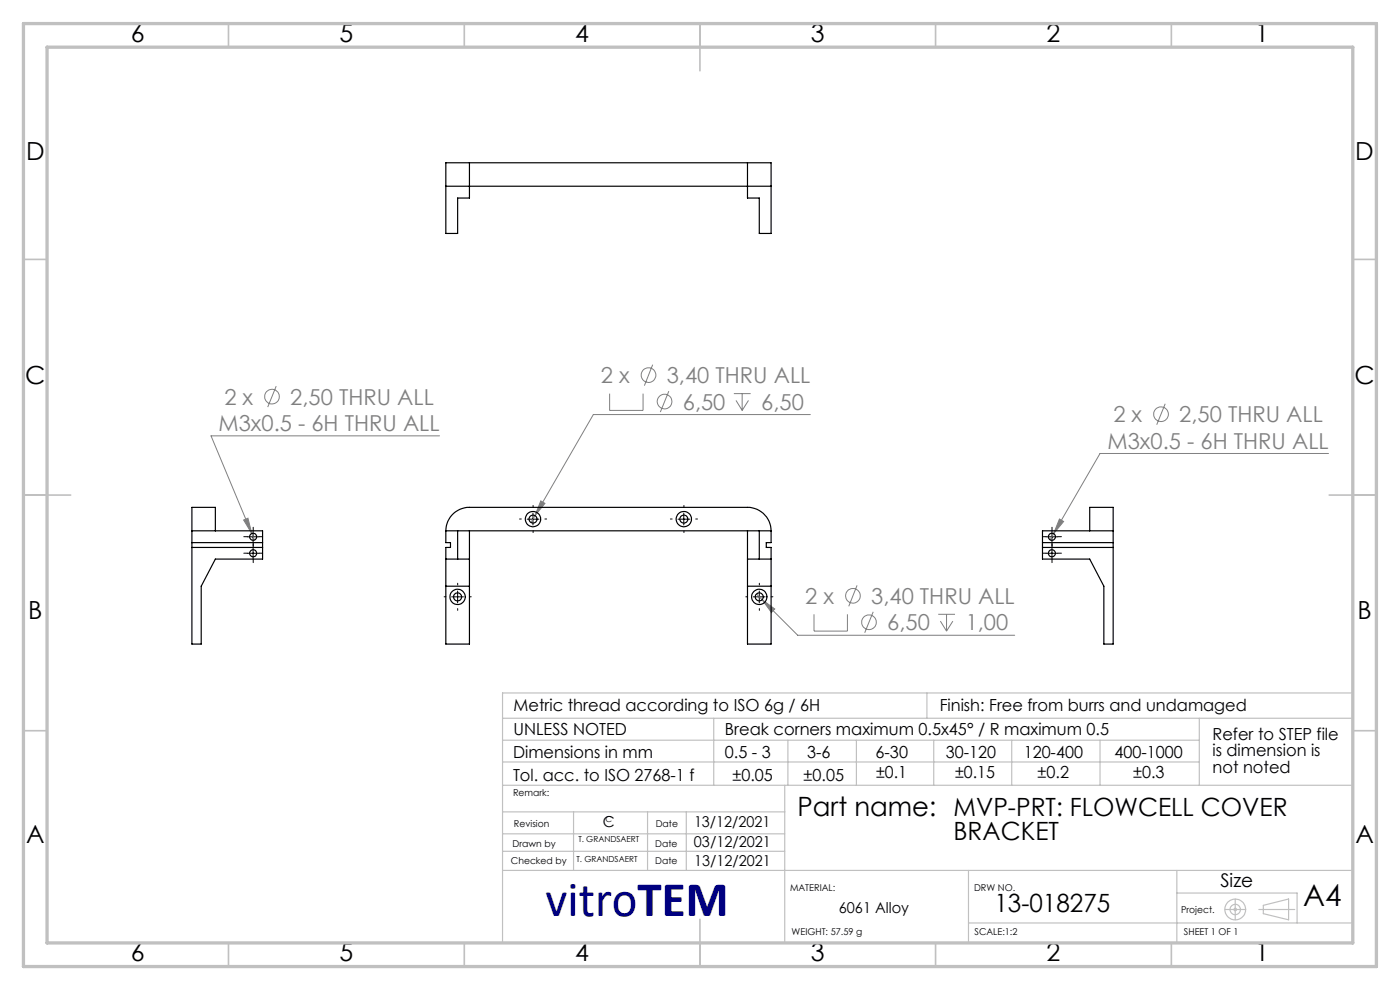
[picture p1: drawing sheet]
<svg xmlns="http://www.w3.org/2000/svg" width="297mm" height="210mm" viewBox="0 0 297 210" stroke-linecap="round" stroke-linejoin="round" font-family="sans-serif">
<g fill="none" stroke="#808080" stroke-width=".21">
<path d="M138.5 77.4l-1.8 4.4M58.6 81.9l-1.8 4.5M93.2 92.5h-48.4l8.6 20.7M129.3 83.5v3.6h7.1v-3.6M141.9 83l-1.8 4.4M155.7 83.5h3.5M156.1 84.9l1.3 2.2M157.4 83.5v3.6M158.8 84.9l-1.4 2.2M171.9 87.9h-46l-12.4 21.5M247.2 85.6l-1.8 4.5M281.8 96.2h-48.4l-9.9 17"/>
<path d="M51.7 110.3l.9-.4 .8 3.3zM53.4 113.2l.6 1.3M113.5 109.4l-.9 1.4M114.7 106.2l.9 .6-2.1 2.6zM223.5 113.2l-.7 1.3M224.8 110.1l.8 .5-2.1 2.6zM160.5 126l8.7 8.8h46.1M161.7 127.2l2.7 2-.7 .7zM172.7 130.3v3.6h7.1v-3.6M181.8 124.2l-1.7 4.4M185.2 129.8l-1.8 4.4M199 130.3h3.6"/>
<path d="M199.5 131.8l1.3 2.1M200.8 130.3v3.6M202.1 131.8l-1.3 2.1"/>
<circle cx="137.6" cy="79.6" r="1.55"/>
<circle cx="57.7" cy="84.1" r="1.56"/>
<circle cx="141" cy="85.2" r="1.55"/>
<circle cx="246.3" cy="87.9" r="1.55"/>
<circle cx="180.9" cy="126.4" r="1.55"/>
<circle cx="184.4" cy="132" r="1.55"/>
</g>
<g fill="none" stroke="#c0c0c0" stroke-width=".25">
<path d="M106.6 152.4h180.1M106.7 157h147.7M151.4 152.4v14.2M167.1 157v9.6M181.7 157v9.6M196.6 147v5.4M198.1 157v9.6M214.6 157v9.6M233.4 157v9.6M254.4 152.4v14.2M286.7 147h-180.1v52.7M106.6 166.6h180.1"/>
<path d="M106.6 161.6h147.8M106.6 176.9h59.9M106.6 172.2h59.9M121.7 172.2v12.4M137.4 172.2v12.4M145.6 172.2v12.3M166.5 166.6v33.2M106.6 180.6h59.9M106.6 184.6h180.1M205.5 195.8h81.2M205.5 184.6v15.2M249.7 184.6v15.2"/>
<path d="M249.7 189.4h25.5v6.4M259.9 192.9h4.4M262 190.7v4.4M267.1 192.9h7.6M268 192l5.4-1.3v4.4l-5.4-1.3z"/>
<circle cx="262" cy="192.9" r=".27"/>
<circle cx="262" cy="192.9" r="2.21"/>
<circle cx="262" cy="192.9" r="1.11"/>
</g>
<g fill="none" stroke="#000" stroke-width=".21" stroke-dasharray="15.2 1.3 1.3 1.3">
<path d="M52.5 113.8h-.8M52.5 117.3h-.8M53.7 112.6v-.8M53.7 115.1v.7M53.7 116.1v-.8M53.7 118.6v.7M55 113.8h.7M55 117.3h.7M110.6 110.1h-.4M113.1 107.6v-.4M113.1 112.6v.4M115.6 110.1h.4"/>
<path d="M142.6 110.1h-.4M145.1 107.6v-.4M145.1 112.6v.4M147.6 110.1h.4M221.9 113.8h-.7M221.9 117.3h-.7M223.2 112.6v-.8M223.2 115.1v.7M223.2 116.1v-.8M223.2 118.6v.7M224.4 113.8h.8M224.4 117.3h.8"/>
<path d="M94.6 126.6h-.4M97.1 124.1v-.4M97.1 129.1v.4M99.6 126.6h.4M158.6 126.6h-.4M161.1 124.1v-.4M161.1 129.1v.4M163.6 126.6h.4"/>
</g>
<g fill="none" stroke="#000" stroke-width=".21">
<path d="M52.5 113.9h2.5M52.5 117.4h2.5M53.7 112.6v2.5M53.7 116.1v2.5M111.8 110.1h2.5M113.1 108.9v2.5M143.8 110.1h2.5M145.1 108.9v2.5M221.9 113.9h2.5M221.9 117.4h2.5M223.2 112.6v2.5M223.2 116.1v2.5"/>
<path d="M95.8 126.6h2.5M97.1 125.4v2.5M159.8 126.6h2.5M161.1 125.4v2.5"/>
</g>
<g fill="none" stroke="#c0c0c0" stroke-width=".35">
<path d="M48.5 5v5M98.5 5v5M148.5 5v10M198.5 5v5M248.5 5v5M5 55h5M287 55h5M5 105h10M282 105h10M5 155h5M287 155h5M148.5 195v10"/>
<path d="M48.5 200v5M98.5 200v5M198.5 200v5M248.5 200v5"/>
</g>
<path d="M5 5h287v200h-287zM10 10h277v190h-277z" fill="none" stroke="#c0c0c0" stroke-width=".7"/>
<path d="M114.7 106.2l-1.2 3.2 2.1-2.6zM161.7 127.2l2 2.7 .7-.7zM224.8 110.1l-1.3 3.1 2.1-2.6zM51.7 110.3l1.7 2.9-.8-3.3z" fill="#808080"/>
<g fill="none" stroke="#000" stroke-width=".25">
<path d="M94.6 39.5h69M94.6 34.5h5v7.5h-2.5v7.5h-2.5zM99.6 34.5h59M158.6 34.5h5v15h-2.5v-7.5h-2.5zM40.7 112.6v-5h5v5M40.7 112.6h15v6h-10l-3 5.7v12.3h-2zM40.7 116.1h15M40.7 115.1h15M94.6 112.6a5 5 0 0 1 5-5h59a5 5 0 0 1 5 5M94.6 112.6v2.5h1v1h-1v20.5h5v-24M94.6 112.6h69M94.6 118.6h5"/>
<path d="M97.1 112.6v6M158.6 112.6v24h5v-20.5h-1v-1h1v-2.5M158.6 118.6h5M161.1 112.6v6M221.2 112.6h14.9v24h-1.9v-12.3l-3-5.7h-10zM221.2 116.1h14.9M221.2 115.1h14.9M231.2 112.6v-5h4.9v5M94.6 124.3h5M158.6 124.3h5"/>
<circle cx="53.7" cy="113.9" r=".74"/>
<circle cx="53.7" cy="117.4" r=".74"/>
<circle cx="113.1" cy="110.1" r="1.62"/>
<circle cx="113.1" cy="110.1" r=".84"/>
<circle cx="145.1" cy="110.1" r="1.62"/>
<circle cx="145.1" cy="110.1" r=".84"/>
<circle cx="223.2" cy="117.4" r=".74"/>
<circle cx="223.2" cy="113.9" r=".74"/>
<circle cx="97.1" cy="126.6" r=".86"/>
<circle cx="97.1" cy="126.6" r="1.63"/>
<circle cx="161.1" cy="126.6" r=".85"/>
<circle cx="161.1" cy="126.6" r="1.62"/>
</g>
<text font-size="10.6" fill="#000080" x="115.8" y="194.4">vitroTEM</text>
<text font-size="6.3" x="276.5" y="192.2">A4</text>
<text font-size="5.6" x="169.2" y="173.1">Part name: MVP-PRT: FLOWCELL COVER</text>
<g font-size="5.3">
<text x="27.8" y="8.9">6</text>
<text x="72" y="8.9">5</text>
<text x="122" y="8.9">4</text>
<text x="172" y="8.9">3</text>
<text x="222" y="8.9">2</text>
<text x="266.3" y="8.9">1</text>
<text x="5.5" y="33.9">D</text>
<text x="287.5" y="33.9">D</text>
<text x="5.3" y="81.4">C</text>
<text x="287.3" y="81.4">C</text>
<text x="6" y="131.4">B</text>
<text x="288" y="131.4">B</text>
<text x="5.5" y="178.9">A</text>
<text x="202.3" y="178.2">BRACKET</text>
<text x="287.5" y="178.9">A</text>
<text x="211" y="193.5">13-018275</text>
<text x="27.8" y="203.9">6</text>
<text x="72" y="203.9">5</text>
<text x="122" y="203.9">4</text>
<text x="172" y="203.9">3</text>
<text x="222" y="203.9">2</text>
<text x="266.3" y="203.9">1</text>
</g>
<g font-size="4.7" fill="#808080">
<text x="127.5" y="81.3">2 x</text>
<text x="141.5" y="81.3">3,40 THRU ALL</text>
<text x="47.6" y="85.8">2 x</text>
<text x="61.6" y="85.8">2,50 THRU ALL</text>
<text x="144.9" y="86.9">6,50</text>
<text x="161.5" y="86.9">6,50</text>
<text x="236.2" y="89.6">2 x</text>
<text x="250.2" y="89.6">2,50 THRU ALL</text>
<text x="46.4" y="91.4">M3x0.5 - 6H THRU ALL</text>
<text x="235" y="95.2">M3x0.5 - 6H THRU ALL</text>
<text x="170.8" y="128.1">2 x</text>
<text x="184.8" y="128.1">3,40 THRU ALL</text>
<text x="188.2" y="133.7">6,50</text>
<text x="204.9" y="133.7">1,00</text>
</g>
<text font-size="4" x="258.9" y="188.1">Size</text>
<g font-size="3.5">
<text x="108.9" y="156">UNLESS NOTED</text>
<text x="108.9" y="150.8">Metric thread according to ISO 6g / 6H</text>
<text x="153.8" y="156">Break corners maximum 0.5x45° / R maximum 0.5</text>
<text x="199.3" y="150.8">Finish: Free from burrs and undamaged</text>
<text x="108.8" y="160.7">Dimensions in mm</text>
<text x="153.8" y="160.7">0.5 - 3</text>
<text x="171.2" y="160.7">3-6</text>
<text x="185.7" y="160.7">6-30</text>
<text x="200.6" y="160.7">30-120</text>
<text x="217.2" y="160.7">120-400</text>
<text x="236.5" y="160.7">400-1000</text>
<text x="257.2" y="156.9">Refer to STEP file</text>
<text x="257.2" y="160.4">is dimension is</text>
<text x="108.8" y="165.6">Tol. acc. to ISO 2768-1 f</text>
<text x="155.4" y="165.6">±0.05</text>
<text x="170.5" y="165.6">±0.05</text>
<text x="185.9" y="165">±0.1</text>
<text x="202.6" y="165">±0.15</text>
<text x="220.1" y="165">±0.2</text>
<text x="240.4" y="165">±0.3</text>
<text x="257.2" y="163.9">not noted</text>
</g>
<g font-size="3.2">
<text x="127.9" y="175.5">C</text>
<text x="147.2" y="179.7">03/12/2021</text>
<text x="147.2" y="175.5">13/12/2021</text>
<text x="147.3" y="183.7">13/12/2021</text>
<text x="178" y="193.6">6061 Alloy</text>
</g>
<g font-size="2">
<text x="108.8" y="168.9">Remark:</text>
<text x="108.7" y="179.6">Drawn by</text>
<text x="109" y="175.5">Revision</text>
<text x="139" y="179.6">Date</text>
<text x="139.1" y="175.5">Date</text>
<text x="108.4" y="183.2">Checked by</text>
<text x="139" y="183.2">Date</text>
<text x="167.6" y="189">MATERIAL:</text>
<text x="206.6" y="189">DRW NO.</text>
<text x="250.6" y="193.6">Project.</text>
<text x="167.9" y="198.4">WEIGHT: 57.59 g</text>
<text x="206.8" y="198.4">SCALE:1:2</text>
<text x="251.2" y="198.4">SHEET 1 OF 1</text>
</g>
<g font-size="1.8">
<text x="122.7" y="178.6">T. GRANDSAERT</text>
<text x="128.5" y="174.4">C</text>
<text x="122.3" y="182.8">T. GRANDSAERT</text>
</g>
</svg>
